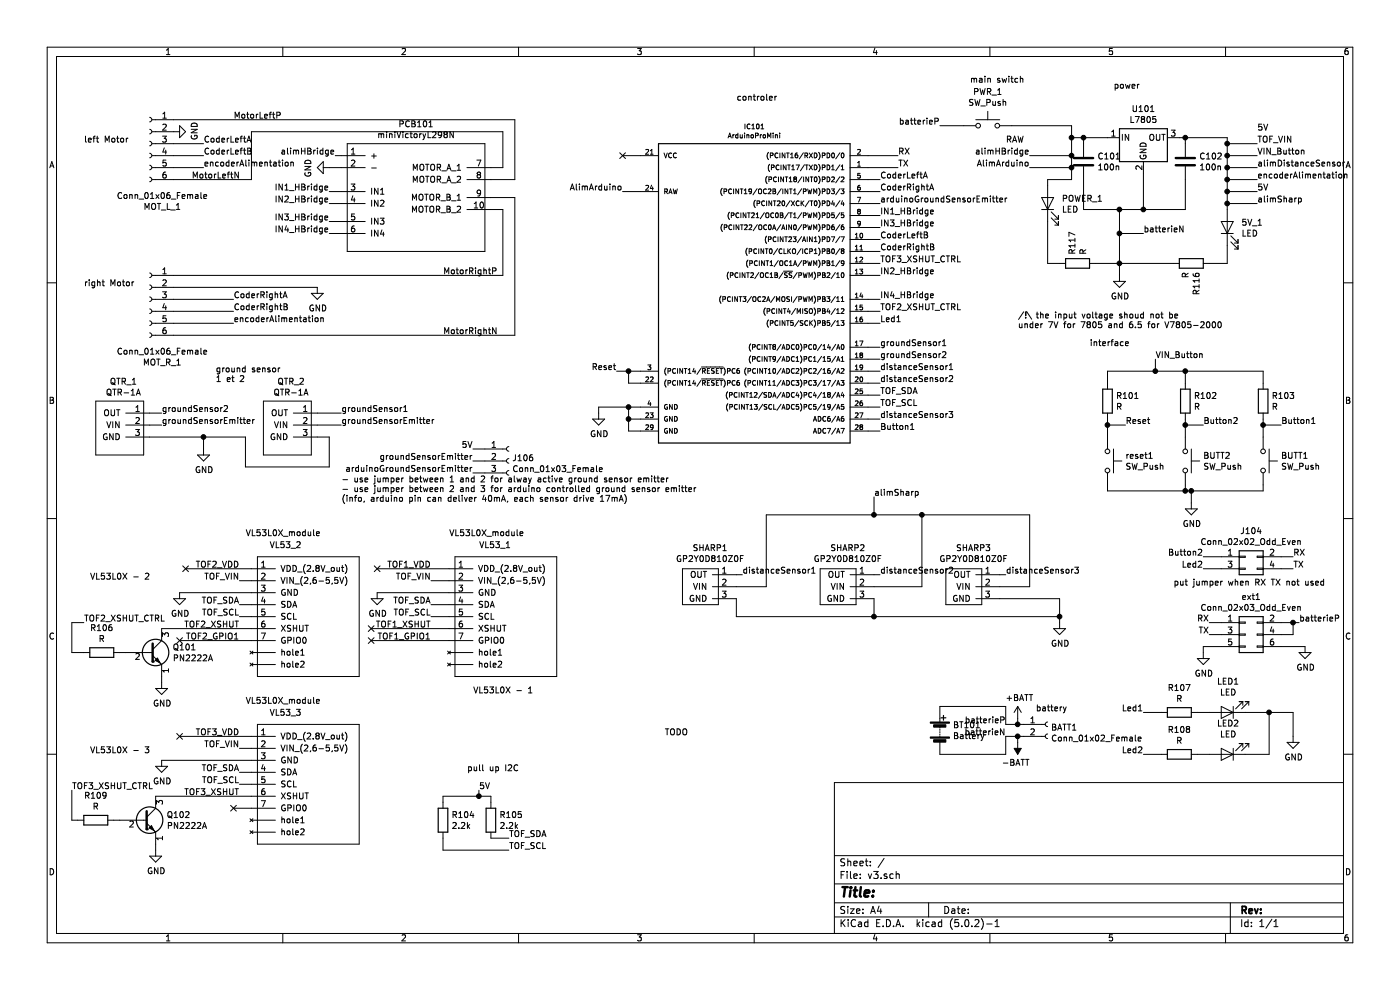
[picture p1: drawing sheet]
EESchema Schematic File Version 4
LIBS:v2-cache
EELAYER 26 0
EELAYER END
$Descr A4 11693 8268
encoding utf-8
Sheet 1 1
Title ""
Date ""
Rev ""
Comp ""
Comment1 ""
Comment2 ""
Comment3 ""
Comment4 ""
$EndDescr
Text Notes 700  1200 0    50   ~ 0
left Motor
Text Notes 700  2400 0    50   ~ 0
right Motor
$Comp
L Connector:Conn_01x06_Female MOT_L_1
U 1 1
P 1250 1200
F 0 "MOT_L_1" H 1144 675 50  0000 C CNN
F 1 "Conn_01x06_Female" H 1144 766 50  0000 C CNN
F 2 "Connectors_Molex:Molex_KK-6410-06_06x2.54mm_Straight" H 1250 1200 50  0001 C CNN
F 3 "~" H 1250 1200 50  0001 C CNN
	1    1250 1200
	-1   0    0    -1  
$EndComp
$Comp
L Connector:Conn_01x06_Female MOT_R_1
U 1 1
P 1250 2500
F 0 "MOT_R_1" H 1144 1975 50  0000 C CNN
F 1 "Conn_01x06_Female" H 1144 2066 50  0000 C CNN
F 2 "Connectors_Molex:Molex_KK-6410-06_06x2.54mm_Straight" H 1250 2500 50  0001 C CNN
F 3 "~" H 1250 2500 50  0001 C CNN
	1    1250 2500
	-1   0    0    -1  
$EndComp
Text Notes 9300 750  0    50   ~ 0
power
Text Notes 6150 850  0    50   ~ 0
controler
Text Notes 3950 5800 0    50   ~ 0
VL53L0X - 1\n
Text Notes 1800 3200 0    50   ~ 0
ground sensor\n1 et 2
Text Label 2850 3450 0    50   ~ 0
groundSensor1
Text Label 1350 3450 0    50   ~ 0
groundSensor2
Text Label 2850 3550 0    50   ~ 0
groundSensorEmitter
Text Label 1950 1000 0    50   ~ 0
MotorLeftP
Text Label 1600 1500 0    50   ~ 0
MotorLeftN
Text Label 3700 2300 0    50   ~ 0
MotorRightP
Text Label 3700 2800 0    50   ~ 0
MotorRightN
Text Label 1950 2700 0    50   ~ 0
encoderAlimentation
Text Label 1700 1400 0    50   ~ 0
encoderAlimentation
Text Label 1700 1200 0    50   ~ 0
CoderLeftA
Text Label 1700 1300 0    50   ~ 0
CoderLeftB
Text Label 1950 2500 0    50   ~ 0
CoderRightA
Text Label 1950 2600 0    50   ~ 0
CoderRightB
Text Label 2000 5350 2    50   ~ 0
TOF2_GPIO1
Text Label 2000 5250 2    50   ~ 0
TOF2_XSHUT
Text Label 2000 5150 2    50   ~ 0
TOF_SCL
Text Label 2000 5050 2    50   ~ 0
TOF_SDA
Text Label 2000 4850 2    50   ~ 0
TOF_VIN
Text Label 2000 4750 2    50   ~ 0
TOF2_VDD
Text Notes 750  4850 0    50   ~ 0
VL53L0X - 2\n
Text Label 3600 5350 2    50   ~ 0
TOF1_GPIO1
Text Label 3600 5250 2    50   ~ 0
TOF1_XSHUT
Text Label 3600 5150 2    50   ~ 0
TOF_SCL
Text Label 3600 5050 2    50   ~ 0
TOF_SDA
Text Label 3600 4850 2    50   ~ 0
TOF_VIN
Text Label 3600 4750 2    50   ~ 0
TOF1_VDD
Text Notes 9100 2900 0    50   ~ 0
interface
Text Label 9550 5950 2    50   ~ 0
Led1
Text Label 9550 6300 2    50   ~ 0
Led2
Text Label 10700 3550 0    50   ~ 0
Button1
Text Label 10050 3550 0    50   ~ 0
Button2
Text Label 9400 3550 0    50   ~ 0
Reset
Text Label 7850 1050 2    50   ~ 0
batterieP
Text Label 9550 1950 0    50   ~ 0
batterieN
$Comp
L arduinoProMini:ArduinoProMini IC101
U 1 1
P 6250 2400
F 0 "IC101" H 6300 3744 40  0000 C CNN
F 1 "ArduinoProMini" H 6300 3668 40  0000 C CNN
F 2 "lib:pro_mini" H 6250 2400 30  0001 C CIN
F 3 "" H 6250 2400 60  0000 C CNN
	1    6250 2400
	1    0    0    -1  
$EndComp
$Comp
L miniVictoryL298N:miniVictoryL298N PCB101
U 1 1
P 3350 1100
F 0 "PCB101" H 3475 1165 50  0000 C CNN
F 1 "miniVictoryL298N" H 3475 1074 50  0000 C CNN
F 2 "mini victory l298n - H bridge driver:miniVictoryL298N" H 3350 1100 50  0001 C CNN
F 3 "" H 3350 1100 50  0001 C CNN
	1    3350 1100
	1    0    0    -1  
$EndComp
Wire Wire Line
	4300 1000 4300 1500
Wire Wire Line
	4300 1500 4100 1500
Wire Wire Line
	1450 1000 4300 1000
Wire Wire Line
	4200 1100 4200 1400
Wire Wire Line
	4200 1400 4100 1400
Wire Wire Line
	4200 2300 4200 1750
Wire Wire Line
	4200 1750 4100 1750
Wire Wire Line
	1450 2300 4200 2300
Wire Wire Line
	4100 1650 4300 1650
Wire Wire Line
	1450 2600 1950 2600
Wire Wire Line
	1450 2700 1950 2700
$Comp
L power:GND #PWR0102
U 1 1
P 1450 1100
F 0 "#PWR0102" H 1450 850 50  0001 C CNN
F 1 "GND" H 1455 927 50  0000 C CNN
F 2 "" H 1450 1100 50  0001 C CNN
F 3 "" H 1450 1100 50  0001 C CNN
	1    1450 1100
	0    -1   -1   0   
$EndComp
$Comp
L power:GND #PWR0104
U 1 1
P 2650 2400
F 0 "#PWR0104" H 2650 2150 50  0001 C CNN
F 1 "GND" H 2655 2227 50  0000 C CNN
F 2 "" H 2650 2400 50  0001 C CNN
F 3 "" H 2650 2400 50  0001 C CNN
	1    2650 2400
	1    0    0    -1  
$EndComp
$Comp
L power:GND #PWR0101
U 1 1
P 2750 1400
F 0 "#PWR0101" H 2750 1150 50  0001 C CNN
F 1 "GND" H 2755 1227 50  0000 C CNN
F 2 "" H 2750 1400 50  0001 C CNN
F 3 "" H 2750 1400 50  0001 C CNN
	1    2750 1400
	0    1    1    0   
$EndComp
Wire Wire Line
	1450 1200 1700 1200
Wire Wire Line
	1700 1300 1450 1300
Wire Wire Line
	1450 1400 1700 1400
Wire Wire Line
	1950 2500 1450 2500
Text Label 7350 1500 0    50   ~ 0
CoderLeftA
Text Label 7350 2000 0    50   ~ 0
CoderLeftB
Text Label 7350 1600 0    50   ~ 0
CoderRightA
Text Label 7350 2100 0    50   ~ 0
CoderRightB
Text Label 2750 1600 2    50   ~ 0
IN1_HBridge
Text Label 2750 1700 2    50   ~ 0
IN2_HBridge
Text Label 2750 1850 2    50   ~ 0
IN3_HBridge
Text Label 2750 1950 2    50   ~ 0
IN4_HBridge
Wire Wire Line
	2750 1600 2850 1600
Wire Wire Line
	2750 1700 2850 1700
Wire Wire Line
	2750 1850 2850 1850
Wire Wire Line
	2750 1950 2850 1950
Text Label 7350 1800 0    50   ~ 0
IN1_HBridge
Text Label 7350 2300 0    50   ~ 0
IN2_HBridge
Text Label 7350 1900 0    50   ~ 0
IN3_HBridge
Text Label 7350 2500 0    50   ~ 0
IN4_HBridge
Text Label 10500 1500 0    50   ~ 0
encoderAlimentation
Text Label 2800 1300 2    50   ~ 0
alimHBridge
Wire Wire Line
	2800 1300 2850 1300
Text Label 8600 1300 2    50   ~ 0
alimHBridge
$Comp
L QTR-1A:QTR-1A QTR_2
U 1 1
P 2400 3350
F 0 "QTR_2" H 2431 3515 50  0000 C CNN
F 1 "QTR-1A" H 2431 3424 50  0000 C CNN
F 2 "Pin_Headers:Pin_Header_Angled_1x03_Pitch2.54mm" H 2400 3350 50  0001 C CNN
F 3 "" H 2400 3350 50  0001 C CNN
	1    2400 3350
	1    0    0    -1  
$EndComp
$Comp
L QTR-1A:QTR-1A QTR_1
U 1 1
P 1000 3350
F 0 "QTR_1" H 1031 3515 50  0000 C CNN
F 1 "QTR-1A" H 1031 3424 50  0000 C CNN
F 2 "Pin_Headers:Pin_Header_Angled_1x03_Pitch2.54mm" H 1000 3350 50  0001 C CNN
F 3 "" H 1000 3350 50  0001 C CNN
	1    1000 3350
	1    0    0    -1  
$EndComp
Text Label 1350 3550 0    50   ~ 0
groundSensorEmitter
Text Label 7350 3000 0    50   ~ 0
groundSensor2
Text Label 7350 2900 0    50   ~ 0
groundSensor1
Text Label 7350 1700 0    50   ~ 0
arduinoGroundSensorEmitter
Wire Wire Line
	1250 3450 1350 3450
Wire Wire Line
	1250 3550 1350 3550
Wire Wire Line
	2650 3450 2850 3450
Wire Wire Line
	2650 3550 2850 3550
Wire Wire Line
	1250 3650 1700 3650
Wire Wire Line
	2050 3650 2050 3900
Wire Wire Line
	2050 3900 2750 3900
Wire Wire Line
	2750 3900 2750 3650
Wire Wire Line
	2750 3650 2650 3650
$Comp
L power:GND #PWR0106
U 1 1
P 1700 3750
F 0 "#PWR0106" H 1700 3500 50  0001 C CNN
F 1 "GND" H 1705 3577 50  0000 C CNN
F 2 "" H 1700 3750 50  0001 C CNN
F 3 "" H 1700 3750 50  0001 C CNN
	1    1700 3750
	1    0    0    -1  
$EndComp
Wire Wire Line
	1700 3650 1700 3750
Connection ~ 1700 3650
Wire Wire Line
	1700 3650 2050 3650
$Comp
L VL53L0X:VL53L0X_module VL53_2
U 1 1
P 2250 4650
F 0 "VL53_2" H 2250 4750 50  0000 L CNN
F 1 "VL53L0X_module" H 2050 4850 50  0000 L CNN
F 2 "Pin_Headers:Pin_Header_Straight_1x07_Pitch2.54mm" H 2250 4650 50  0001 C CNN
F 3 "" H 2250 4650 50  0001 C CNN
	1    2250 4650
	1    0    0    -1  
$EndComp
$Comp
L VL53L0X:VL53L0X_module VL53_1
U 1 1
P 3900 4650
F 0 "VL53_1" H 4000 4750 50  0000 L CNN
F 1 "VL53L0X_module" H 3750 4850 50  0000 L CNN
F 2 "Pin_Headers:Pin_Header_Straight_1x07_Pitch2.54mm" H 3900 4650 50  0001 C CNN
F 3 "" H 3900 4650 50  0001 C CNN
	1    3900 4650
	1    0    0    -1  
$EndComp
Wire Wire Line
	3600 4850 3750 4850
Text Label 10500 1200 0    50   ~ 0
TOF_VIN
Text Label 7350 3300 0    50   ~ 0
TOF_SDA
Text Label 7350 3400 0    50   ~ 0
TOF_SCL
Wire Wire Line
	3600 5050 3750 5050
Wire Wire Line
	3600 5150 3750 5150
$Comp
L power:GND #PWR0107
U 1 1
P 3150 4950
F 0 "#PWR0107" H 3150 4700 50  0001 C CNN
F 1 "GND" H 3155 4777 50  0000 C CNN
F 2 "" H 3150 4950 50  0001 C CNN
F 3 "" H 3150 4950 50  0001 C CNN
	1    3150 4950
	1    0    0    -1  
$EndComp
Wire Wire Line
	3150 4950 3750 4950
NoConn ~ 3100 5350
Wire Wire Line
	3100 5350 3750 5350
NoConn ~ 3150 4750
Wire Wire Line
	3150 4750 3750 4750
NoConn ~ 1550 4750
Wire Wire Line
	1550 4750 2100 4750
$Comp
L power:GND #PWR0108
U 1 1
P 1500 4950
F 0 "#PWR0108" H 1500 4700 50  0001 C CNN
F 1 "GND" H 1505 4777 50  0000 C CNN
F 2 "" H 1500 4950 50  0001 C CNN
F 3 "" H 1500 4950 50  0001 C CNN
	1    1500 4950
	1    0    0    -1  
$EndComp
Wire Wire Line
	2000 4850 2100 4850
Wire Wire Line
	2000 5050 2100 5050
Wire Wire Line
	2100 4950 1500 4950
Wire Wire Line
	2000 5150 2100 5150
NoConn ~ 1500 5350
Wire Wire Line
	1500 5350 2100 5350
Text Notes 5550 6150 0    50   ~ 0
TODO\n
$Comp
L Switch:SW_Push BUTT2
U 1 1
P 9900 3850
F 0 "BUTT2" V 9854 3998 50  0000 L CNN
F 1 "SW_Push" V 9945 3998 50  0000 L CNN
F 2 "Buttons_Switches_THT:SW_PUSH_6mm_h4.3mm" H 9900 4050 50  0001 C CNN
F 3 "" H 9900 4050 50  0001 C CNN
	1    9900 3850
	0    1    1    0   
$EndComp
$Comp
L Switch:SW_Push BUTT1
U 1 1
P 10550 3850
F 0 "BUTT1" V 10504 3998 50  0000 L CNN
F 1 "SW_Push" V 10595 3998 50  0000 L CNN
F 2 "Buttons_Switches_THT:SW_PUSH_6mm_h4.3mm" H 10550 4050 50  0001 C CNN
F 3 "" H 10550 4050 50  0001 C CNN
	1    10550 3850
	0    1    1    0   
$EndComp
$Comp
L Switch:SW_Push reset1
U 1 1
P 9250 3850
F 0 "reset1" V 9204 3998 50  0000 L CNN
F 1 "SW_Push" V 9295 3998 50  0000 L CNN
F 2 "Buttons_Switches_THT:SW_PUSH_6mm_h4.3mm" H 9250 4050 50  0001 C CNN
F 3 "" H 9250 4050 50  0001 C CNN
	1    9250 3850
	0    1    1    0   
$EndComp
$Comp
L Device:R R103
U 1 1
P 10550 3350
F 0 "R103" H 10620 3396 50  0000 L CNN
F 1 "R" H 10620 3305 50  0000 L CNN
F 2 "Resistors_THT:R_Axial_DIN0207_L6.3mm_D2.5mm_P10.16mm_Horizontal" V 10480 3350 50  0001 C CNN
F 3 "~" H 10550 3350 50  0001 C CNN
	1    10550 3350
	1    0    0    -1  
$EndComp
$Comp
L Device:R R102
U 1 1
P 9900 3350
F 0 "R102" H 9970 3396 50  0000 L CNN
F 1 "R" H 9970 3305 50  0000 L CNN
F 2 "Resistors_THT:R_Axial_DIN0207_L6.3mm_D2.5mm_P10.16mm_Horizontal" V 9830 3350 50  0001 C CNN
F 3 "~" H 9900 3350 50  0001 C CNN
	1    9900 3350
	1    0    0    -1  
$EndComp
$Comp
L Device:R R101
U 1 1
P 9250 3350
F 0 "R101" H 9320 3396 50  0000 L CNN
F 1 "R" H 9320 3305 50  0000 L CNN
F 2 "Resistors_THT:R_Axial_DIN0207_L6.3mm_D2.5mm_P10.16mm_Horizontal" V 9180 3350 50  0001 C CNN
F 3 "~" H 9250 3350 50  0001 C CNN
	1    9250 3350
	1    0    0    -1  
$EndComp
Text Label 9650 3000 0    50   ~ 0
VIN_Button
Text Label 10500 1300 0    50   ~ 0
VIN_Button
Wire Wire Line
	9650 3000 9650 3100
Wire Wire Line
	9650 3100 9250 3100
Wire Wire Line
	9250 3100 9250 3200
Wire Wire Line
	9650 3100 9900 3100
Wire Wire Line
	9900 3100 9900 3200
Connection ~ 9650 3100
Wire Wire Line
	9900 3100 10550 3100
Wire Wire Line
	10550 3100 10550 3200
Connection ~ 9900 3100
Wire Wire Line
	9250 3500 9250 3550
Wire Wire Line
	9250 3550 9400 3550
Wire Wire Line
	9900 3500 9900 3550
Wire Wire Line
	9900 3550 10050 3550
Wire Wire Line
	10550 3500 10550 3550
Wire Wire Line
	10550 3550 10700 3550
Wire Wire Line
	10550 3550 10550 3650
Connection ~ 10550 3550
Wire Wire Line
	9900 3550 9900 3650
Connection ~ 9900 3550
Wire Wire Line
	9250 3550 9250 3650
Connection ~ 9250 3550
$Comp
L power:GND #PWR0109
U 1 1
P 9950 4200
F 0 "#PWR0109" H 9950 3950 50  0001 C CNN
F 1 "GND" H 9955 4027 50  0000 C CNN
F 2 "" H 9950 4200 50  0001 C CNN
F 3 "" H 9950 4200 50  0001 C CNN
	1    9950 4200
	1    0    0    -1  
$EndComp
Wire Wire Line
	9950 4200 9950 4100
Wire Wire Line
	9950 4100 9900 4100
Wire Wire Line
	9900 4100 9900 4050
Wire Wire Line
	9900 4100 9250 4100
Wire Wire Line
	9250 4100 9250 4050
Connection ~ 9900 4100
Wire Wire Line
	9950 4100 10550 4100
Wire Wire Line
	10550 4100 10550 4050
Connection ~ 9950 4100
Text Label 5150 3100 2    50   ~ 0
Reset
Wire Wire Line
	5150 3100 5250 3100
Wire Wire Line
	5250 3100 5250 3200
Wire Wire Line
	5250 3200 5350 3200
Connection ~ 5250 3100
Wire Wire Line
	5250 3100 5350 3100
Text Label 10050 4650 2    50   ~ 0
Button2
Text Label 7350 3600 0    50   ~ 0
Button1
Text Label 7350 2700 0    50   ~ 0
Led1
Text Label 10050 4750 2    50   ~ 0
Led2
$Comp
L Device:R R107
U 1 1
P 9850 5950
F 0 "R107" V 9643 5950 50  0000 C CNN
F 1 "R" V 9734 5950 50  0000 C CNN
F 2 "Resistors_THT:R_Axial_DIN0207_L6.3mm_D2.5mm_P10.16mm_Horizontal" V 9780 5950 50  0001 C CNN
F 3 "~" H 9850 5950 50  0001 C CNN
	1    9850 5950
	0    1    1    0   
$EndComp
$Comp
L Device:R R108
U 1 1
P 9850 6300
F 0 "R108" V 9643 6300 50  0000 C CNN
F 1 "R" V 9734 6300 50  0000 C CNN
F 2 "Resistors_THT:R_Axial_DIN0207_L6.3mm_D2.5mm_P10.16mm_Horizontal" V 9780 6300 50  0001 C CNN
F 3 "~" H 9850 6300 50  0001 C CNN
	1    9850 6300
	0    1    1    0   
$EndComp
$Comp
L Device:LED LED1
U 1 1
P 10250 5950
F 0 "LED1" H 10242 5695 50  0000 C CNN
F 1 "LED" H 10242 5786 50  0000 C CNN
F 2 "LEDs:LED_D5.0mm" H 10250 5950 50  0001 C CNN
F 3 "~" H 10250 5950 50  0001 C CNN
	1    10250 5950
	-1   0    0    1   
$EndComp
$Comp
L Device:LED LED2
U 1 1
P 10250 6300
F 0 "LED2" H 10242 6045 50  0000 C CNN
F 1 "LED" H 10242 6136 50  0000 C CNN
F 2 "LEDs:LED_D5.0mm" H 10250 6300 50  0001 C CNN
F 3 "~" H 10250 6300 50  0001 C CNN
	1    10250 6300
	-1   0    0    1   
$EndComp
$Comp
L power:GND #PWR0111
U 1 1
P 10800 6150
F 0 "#PWR0111" H 10800 5900 50  0001 C CNN
F 1 "GND" H 10805 5977 50  0000 C CNN
F 2 "" H 10800 6150 50  0001 C CNN
F 3 "" H 10800 6150 50  0001 C CNN
	1    10800 6150
	1    0    0    -1  
$EndComp
Wire Wire Line
	10800 6150 10800 5950
Wire Wire Line
	10800 5950 10600 5950
Wire Wire Line
	10400 6300 10600 6300
Wire Wire Line
	10600 6300 10600 5950
Connection ~ 10600 5950
Wire Wire Line
	10600 5950 10400 5950
Wire Wire Line
	10100 6300 10000 6300
Wire Wire Line
	10000 5950 10100 5950
Wire Wire Line
	9700 5950 9550 5950
Wire Wire Line
	9700 6300 9550 6300
$Comp
L Connector_Generic:Conn_02x03_Odd_Even ext1
U 1 1
P 10400 5300
F 0 "ext1" H 10450 5617 50  0000 C CNN
F 1 "Conn_02x03_Odd_Even" H 10450 5526 50  0000 C CNN
F 2 "Pin_Headers:Pin_Header_Straight_2x03_Pitch2.54mm" H 10400 5300 50  0001 C CNN
F 3 "~" H 10400 5300 50  0001 C CNN
	1    10400 5300
	1    0    0    -1  
$EndComp
$Comp
L power:GND #PWR0113
U 1 1
P 10050 5450
F 0 "#PWR0113" H 10050 5200 50  0001 C CNN
F 1 "GND" H 10055 5277 50  0000 C CNN
F 2 "" H 10050 5450 50  0001 C CNN
F 3 "" H 10050 5450 50  0001 C CNN
	1    10050 5450
	1    0    0    -1  
$EndComp
Text Label 7350 3500 0    50   ~ 0
distanceSensor3
Text Label 7350 3200 0    50   ~ 0
distanceSensor2
Text Label 7350 3100 0    50   ~ 0
distanceSensor1
Text Label 10500 1400 0    50   ~ 0
alimDistanceSensor
Text Label 5200 1600 2    50   ~ 0
AlimArduino
Text Label 8600 1400 2    50   ~ 0
AlimArduino
$Comp
L power:GND #PWR0105
U 1 1
P 5000 3450
F 0 "#PWR0105" H 5000 3200 50  0001 C CNN
F 1 "GND" H 5005 3277 50  0000 C CNN
F 2 "" H 5000 3450 50  0001 C CNN
F 3 "" H 5000 3450 50  0001 C CNN
	1    5000 3450
	1    0    0    -1  
$EndComp
Wire Wire Line
	5000 3450 5000 3400
Wire Wire Line
	5000 3400 5250 3400
Wire Wire Line
	5250 3400 5250 3500
Wire Wire Line
	5250 3500 5350 3500
Connection ~ 5250 3400
Wire Wire Line
	5250 3400 5350 3400
Wire Wire Line
	5250 3500 5250 3600
Wire Wire Line
	5250 3600 5350 3600
Connection ~ 5250 3500
Wire Wire Line
	7250 3600 7350 3600
Wire Wire Line
	7250 3500 7350 3500
Wire Wire Line
	7250 3400 7350 3400
Wire Wire Line
	7250 3300 7350 3300
Wire Wire Line
	7250 3200 7350 3200
Wire Wire Line
	7250 3100 7350 3100
Wire Wire Line
	7250 3000 7350 3000
Wire Wire Line
	7250 2900 7350 2900
Wire Wire Line
	7250 2700 7350 2700
Wire Wire Line
	7250 2500 7350 2500
Wire Wire Line
	7250 2300 7350 2300
Wire Wire Line
	7250 2200 7350 2200
Wire Wire Line
	7250 2100 7350 2100
Wire Wire Line
	7250 2000 7350 2000
Wire Wire Line
	7250 1900 7350 1900
Wire Wire Line
	7250 1800 7350 1800
Wire Wire Line
	7250 1700 7350 1700
Wire Wire Line
	7250 1600 7350 1600
Wire Wire Line
	7250 1500 7350 1500
Text Label 7500 1300 0    50   ~ 0
RX
Text Label 7500 1400 0    50   ~ 0
TX
Wire Wire Line
	7500 1400 7250 1400
Wire Wire Line
	7250 1300 7500 1300
Text Label 700  5200 0    50   ~ 0
TOF2_XSHUT_CTRL
Wire Wire Line
	1350 5250 2100 5250
Text Label 7350 2600 0    50   ~ 0
TOF2_XSHUT_CTRL
Wire Wire Line
	7350 2600 7250 2600
Text Notes 10500 1100 0    50   ~ 0
5V
$Comp
L Connector:Conn_01x02_Female BATT1
U 1 1
P 8750 6050
F 0 "BATT1" H 8777 6026 50  0000 L CNN
F 1 "Conn_01x02_Female" H 8777 5935 50  0000 L CNN
F 2 "Connectors_Molex:Molex_KK-6410-02_02x2.54mm_Straight" H 8750 6050 50  0001 C CNN
F 3 "~" H 8750 6050 50  0001 C CNN
	1    8750 6050
	1    0    0    -1  
$EndComp
Text Notes 8650 5950 0    50   ~ 0
battery
Text Label 8400 6050 2    50   ~ 0
batterieP
Text Label 8400 6150 2    50   ~ 0
batterieN
Text Notes 8400 1200 0    50   ~ 0
RAW
Wire Wire Line
	5200 1600 5350 1600
NoConn ~ 5200 1300
Wire Wire Line
	5200 1300 5350 1300
$Comp
L Regulator_Linear:L7805 U101
U 1 1
P 9550 1150
F 0 "U101" H 9550 1392 50  0000 C CNN
F 1 "L7805" H 9550 1301 50  0000 C CNN
F 2 "TO_SOT_Packages_THT:TO-220-3_Vertical" H 9575 1000 50  0001 L CIN
F 3 "http://www.st.com/content/ccc/resource/technical/document/datasheet/41/4f/b3/b0/12/d4/47/88/CD00000444.pdf/files/CD00000444.pdf/jcr:content/translations/en.CD00000444.pdf" H 9550 1100 50  0001 C CNN
	1    9550 1150
	1    0    0    -1  
$EndComp
Wire Wire Line
	10250 1150 10250 1200
Wire Wire Line
	10250 1200 10500 1200
Wire Wire Line
	10500 1300 10250 1300
Wire Wire Line
	10250 1300 10250 1200
Connection ~ 10250 1200
Wire Wire Line
	10500 1400 10250 1400
Wire Wire Line
	10250 1400 10250 1300
Connection ~ 10250 1300
Wire Wire Line
	10500 1500 10250 1500
Wire Wire Line
	10250 1500 10250 1400
Connection ~ 10250 1400
$Comp
L power:GND #PWR0103
U 1 1
P 9350 2300
F 0 "#PWR0103" H 9350 2050 50  0001 C CNN
F 1 "GND" H 9355 2127 50  0000 C CNN
F 2 "" H 9350 2300 50  0001 C CNN
F 3 "" H 9350 2300 50  0001 C CNN
	1    9350 2300
	1    0    0    -1  
$EndComp
Wire Wire Line
	8950 1050 8950 1150
Wire Wire Line
	8950 1150 9050 1150
Wire Wire Line
	8950 1150 8950 1300
Wire Wire Line
	8950 1300 8600 1300
Connection ~ 8950 1150
Wire Wire Line
	8950 1300 8950 1400
Wire Wire Line
	8950 1400 8600 1400
Connection ~ 8950 1300
$Comp
L Connector_Generic:Conn_02x02_Odd_Even J104
U 1 1
P 10400 4650
F 0 "J104" H 10450 4867 50  0000 C CNN
F 1 "Conn_02x02_Odd_Even" H 10450 4776 50  0000 C CNN
F 2 "Pin_Headers:Pin_Header_Straight_2x02_Pitch2.54mm" H 10400 4650 50  0001 C CNN
F 3 "~" H 10400 4650 50  0001 C CNN
	1    10400 4650
	1    0    0    -1  
$EndComp
Text Label 10800 4650 0    50   ~ 0
RX
Text Label 10800 4750 0    50   ~ 0
TX
Wire Wire Line
	10800 4750 10700 4750
Wire Wire Line
	10800 4650 10700 4650
Wire Wire Line
	10200 4650 10050 4650
Wire Wire Line
	10050 4750 10200 4750
Wire Wire Line
	10050 5450 10050 5400
Wire Wire Line
	10050 5400 10200 5400
Text Label 10100 5200 2    50   ~ 0
RX
Text Label 10100 5300 2    50   ~ 0
TX
Text Label 10850 5200 0    50   ~ 0
batterieP
$Comp
L power:GND #PWR0112
U 1 1
P 10900 5400
F 0 "#PWR0112" H 10900 5150 50  0001 C CNN
F 1 "GND" H 10905 5227 50  0000 C CNN
F 2 "" H 10900 5400 50  0001 C CNN
F 3 "" H 10900 5400 50  0001 C CNN
	1    10900 5400
	1    0    0    -1  
$EndComp
Wire Wire Line
	10700 5400 10900 5400
Wire Wire Line
	10100 5300 10200 5300
Wire Wire Line
	10100 5200 10200 5200
Wire Wire Line
	10700 5200 10800 5200
NoConn ~ 3100 5250
Wire Wire Line
	3100 5250 3750 5250
Wire Wire Line
	10700 5300 10800 5300
Wire Wire Line
	10800 5300 10800 5200
Connection ~ 10800 5200
Wire Wire Line
	10800 5200 10850 5200
Text Label 4250 7000 0    50   ~ 0
TOF_SDA
Text Label 4250 7100 0    50   ~ 0
TOF_SCL
$Comp
L Device:R R105
U 1 1
P 4100 6850
F 0 "R105" H 4170 6896 50  0000 L CNN
F 1 "2.2k" H 4170 6805 50  0000 L CNN
F 2 "Resistors_THT:R_Axial_DIN0207_L6.3mm_D2.5mm_P10.16mm_Horizontal" V 4030 6850 50  0001 C CNN
F 3 "~" H 4100 6850 50  0001 C CNN
	1    4100 6850
	1    0    0    -1  
$EndComp
$Comp
L Device:R R104
U 1 1
P 3700 6850
F 0 "R104" H 3770 6896 50  0000 L CNN
F 1 "2.2k" H 3770 6805 50  0000 L CNN
F 2 "Resistors_THT:R_Axial_DIN0207_L6.3mm_D2.5mm_P10.16mm_Horizontal" V 3630 6850 50  0001 C CNN
F 3 "~" H 3700 6850 50  0001 C CNN
	1    3700 6850
	1    0    0    -1  
$EndComp
Wire Wire Line
	4100 7000 4250 7000
Text Label 10500 1600 0    50   ~ 0
5V
Wire Wire Line
	10500 1600 10250 1600
Wire Wire Line
	10250 1600 10250 1500
Connection ~ 10250 1500
Text Label 4000 6600 0    50   ~ 0
5V
Wire Wire Line
	4000 6600 4000 6650
Wire Wire Line
	4000 6650 4100 6650
Wire Wire Line
	4100 6650 4100 6700
Connection ~ 4000 6650
Text Notes 3900 6450 0    50   ~ 0
pull up I2C
Wire Wire Line
	3700 6700 3700 6650
Wire Wire Line
	3700 6650 4000 6650
Wire Wire Line
	3700 7000 3700 7100
Wire Wire Line
	3700 7100 4250 7100
$Comp
L Device:C C102
U 1 1
P 9900 1350
F 0 "C102" H 10015 1396 50  0000 L CNN
F 1 "100n" H 10015 1305 50  0000 L CNN
F 2 "Capacitors_THT:CP_Radial_D5.0mm_P2.50mm" H 9938 1200 50  0001 C CNN
F 3 "~" H 9900 1350 50  0001 C CNN
	1    9900 1350
	1    0    0    -1  
$EndComp
$Comp
L Device:C C101
U 1 1
P 9050 1350
F 0 "C101" H 9165 1396 50  0000 L CNN
F 1 "100n" H 9165 1305 50  0000 L CNN
F 2 "Capacitors_THT:CP_Radial_D5.0mm_P2.50mm" H 9088 1200 50  0001 C CNN
F 3 "~" H 9050 1350 50  0001 C CNN
	1    9050 1350
	1    0    0    -1  
$EndComp
Wire Wire Line
	9050 1150 9050 1200
Connection ~ 9050 1150
Wire Wire Line
	9900 1200 9900 1150
Wire Wire Line
	9900 1150 10250 1150
Wire Wire Line
	9050 1150 9250 1150
Wire Wire Line
	9850 1150 9900 1150
Connection ~ 9900 1150
Wire Wire Line
	8400 6050 8500 6050
Wire Wire Line
	8550 6150 8500 6150
$Comp
L Device:LED 5V_1
U 1 1
P 10250 1900
F 0 "5V_1" V 10288 1783 50  0000 R CNN
F 1 "LED" V 10197 1783 50  0000 R CNN
F 2 "LEDs:LED_D5.0mm" H 10250 1900 50  0001 C CNN
F 3 "~" H 10250 1900 50  0001 C CNN
	1    10250 1900
	0    -1   -1   0   
$EndComp
$Comp
L Device:R R116
U 1 1
P 9950 2200
F 0 "R116" H 10020 2246 50  0000 L CNN
F 1 "R" H 10020 2155 50  0000 L CNN
F 2 "Resistors_THT:R_Axial_DIN0207_L6.3mm_D2.5mm_P10.16mm_Horizontal" V 9880 2200 50  0001 C CNN
F 3 "~" H 9950 2200 50  0001 C CNN
	1    9950 2200
	0    1    1    0   
$EndComp
Wire Wire Line
	10250 1600 10250 1700
Connection ~ 10250 1600
Text Notes 8500 2750 0    50   ~ 0
/!\ the input voltage shoud not be \nunder 7V for 7805 and 6.5 for V7805-2000
Text Notes 9800 4900 0    50   ~ 0
put jumper when RX TX not used\n
$Comp
L Connector:Conn_01x03_Female J106
U 1 1
P 4250 3850
F 0 "J106" H 4277 3876 50  0000 L CNN
F 1 "Conn_01x03_Female" H 4277 3785 50  0000 L CNN
F 2 "Pin_Headers:Pin_Header_Straight_1x03_Pitch2.54mm" H 4250 3850 50  0001 C CNN
F 3 "~" H 4250 3850 50  0001 C CNN
	1    4250 3850
	1    0    0    -1  
$EndComp
Text Label 3950 3850 2    50   ~ 0
groundSensorEmitter
Text Label 3950 3750 2    50   ~ 0
5V
Text Label 3950 3950 2    50   ~ 0
arduinoGroundSensorEmitter
Wire Wire Line
	3950 3950 4050 3950
Wire Wire Line
	3950 3850 4050 3850
Wire Wire Line
	3950 3750 4050 3750
Text Notes 2850 4200 0    50   ~ 0
- use jumper between 1 and 2 for alway active ground sensor emitter\n- use jumper between 2 and 3 for arduino controlled ground sensor emitter\n(info, arduino pin can deliver 40mA, each sensor drive 17mA)
Wire Wire Line
	4300 1650 4300 2800
Wire Wire Line
	1450 2400 2650 2400
Wire Wire Line
	1450 2800 4300 2800
Wire Wire Line
	2100 1100 2100 1500
Wire Wire Line
	2100 1100 4200 1100
Wire Wire Line
	2750 1400 2850 1400
Wire Wire Line
	1450 1500 2100 1500
$Comp
L Device:LED POWER_1
U 1 1
P 8750 1700
F 0 "POWER_1" V 8788 1583 50  0000 R CNN
F 1 "LED" V 8697 1583 50  0000 R CNN
F 2 "LEDs:LED_D5.0mm" H 8750 1700 50  0001 C CNN
F 3 "~" H 8750 1700 50  0001 C CNN
	1    8750 1700
	0    -1   -1   0   
$EndComp
$Comp
L Device:R R117
U 1 1
P 9000 2200
F 0 "R117" H 9070 2246 50  0000 L CNN
F 1 "R" H 9070 2155 50  0000 L CNN
F 2 "Resistors_THT:R_Axial_DIN0207_L6.3mm_D2.5mm_P10.16mm_Horizontal" V 8930 2200 50  0001 C CNN
F 3 "~" H 9000 2200 50  0001 C CNN
	1    9000 2200
	0    -1   -1   0   
$EndComp
Wire Wire Line
	8950 1500 8950 1400
Connection ~ 8950 1400
Wire Wire Line
	9050 1500 9050 1750
Wire Wire Line
	9050 1750 9350 1750
Wire Wire Line
	9350 1750 9350 1950
Wire Wire Line
	9550 1450 9550 1750
Wire Wire Line
	9550 1750 9350 1750
Connection ~ 9350 1750
Wire Wire Line
	9900 1500 9900 1750
Wire Wire Line
	9900 1750 9550 1750
Connection ~ 9550 1750
Wire Wire Line
	9550 1950 9350 1950
Connection ~ 9350 1950
Wire Wire Line
	10250 2200 10100 2200
Wire Wire Line
	10250 2050 10250 2200
Wire Wire Line
	9800 2200 9350 2200
Wire Wire Line
	9350 1950 9350 2200
Connection ~ 9350 2200
Wire Wire Line
	9350 2200 9150 2200
Wire Wire Line
	9350 2200 9350 2300
Wire Wire Line
	8850 2200 8750 2200
Wire Wire Line
	8750 2200 8750 1850
Wire Wire Line
	8750 1550 8750 1500
Wire Wire Line
	8750 1500 8950 1500
$Comp
L Switch:SW_Push PWR_1
U 1 1
P 8250 1050
F 0 "PWR_1" H 8250 1335 50  0000 C CNN
F 1 "SW_Push" H 8250 1244 50  0000 C CNN
F 2 "Buttons_Switches_THT:SW_CuK_OS102011MA1QN1_SPDT_Angled" H 8250 1250 50  0001 C CNN
F 3 "" H 8250 1250 50  0001 C CNN
	1    8250 1050
	1    0    0    -1  
$EndComp
Wire Wire Line
	8450 1050 8950 1050
Wire Wire Line
	8050 1050 7850 1050
Text Notes 8100 700  0    50   ~ 0
main switch
$Comp
L power:+BATT #PWR0116
U 1 1
P 8500 6000
F 0 "#PWR0116" H 8500 5850 50  0001 C CNN
F 1 "+BATT" H 8515 6173 50  0000 C CNN
F 2 "" H 8500 6000 50  0001 C CNN
F 3 "" H 8500 6000 50  0001 C CNN
	1    8500 6000
	1    0    0    -1  
$EndComp
Wire Wire Line
	8500 6000 8500 6050
Connection ~ 8500 6050
Wire Wire Line
	8500 6050 8550 6050
$Comp
L power:-BATT #PWR0117
U 1 1
P 8500 6200
F 0 "#PWR0117" H 8500 6050 50  0001 C CNN
F 1 "-BATT" H 8515 6373 50  0000 C CNN
F 2 "" H 8500 6200 50  0001 C CNN
F 3 "" H 8500 6200 50  0001 C CNN
	1    8500 6200
	-1   0    0    1   
$EndComp
Wire Wire Line
	8500 6200 8500 6150
Connection ~ 8500 6150
Wire Wire Line
	8500 6150 8400 6150
$Comp
L Device:Battery BT101
U 1 1
P 7850 6100
F 0 "BT101" H 7958 6146 50  0000 L CNN
F 1 "Battery" H 7958 6055 50  0000 L CNN
F 2 "" V 7850 6160 50  0001 C CNN
F 3 "~" V 7850 6160 50  0001 C CNN
	1    7850 6100
	1    0    0    -1  
$EndComp
Wire Wire Line
	7850 5900 8400 5900
Wire Wire Line
	8400 5900 8400 6050
Wire Wire Line
	8400 6150 8400 6300
Wire Wire Line
	8400 6300 7850 6300
$Comp
L GP2Y0D810Z0F:GP2Y0D810Z0F SHARP1
U 1 1
P 5950 4750
F 0 "SHARP1" H 5931 4925 50  0000 C CNN
F 1 "GP2Y0D810Z0F" H 5931 4834 50  0000 C CNN
F 2 "Pin_Headers:Pin_Header_Straight_1x03_Pitch2.54mm" H 5950 4750 50  0001 C CNN
F 3 "" H 5950 4750 50  0001 C CNN
	1    5950 4750
	1    0    0    -1  
$EndComp
$Comp
L GP2Y0D810Z0F:GP2Y0D810Z0F SHARP2
U 1 1
P 7100 4750
F 0 "SHARP2" H 7081 4925 50  0000 C CNN
F 1 "GP2Y0D810Z0F" H 7081 4834 50  0000 C CNN
F 2 "Pin_Headers:Pin_Header_Straight_1x03_Pitch2.54mm" H 7100 4750 50  0001 C CNN
F 3 "" H 7100 4750 50  0001 C CNN
	1    7100 4750
	1    0    0    -1  
$EndComp
$Comp
L GP2Y0D810Z0F:GP2Y0D810Z0F SHARP3
U 1 1
P 8150 4750
F 0 "SHARP3" H 8131 4925 50  0000 C CNN
F 1 "GP2Y0D810Z0F" H 8131 4834 50  0000 C CNN
F 2 "Pin_Headers:Pin_Header_Straight_1x03_Pitch2.54mm" H 8150 4750 50  0001 C CNN
F 3 "" H 8150 4750 50  0001 C CNN
	1    8150 4750
	1    0    0    -1  
$EndComp
$Comp
L power:GND #PWR0110
U 1 1
P 8850 5200
F 0 "#PWR0110" H 8850 4950 50  0001 C CNN
F 1 "GND" H 8855 5027 50  0000 C CNN
F 2 "" H 8850 5200 50  0001 C CNN
F 3 "" H 8850 5200 50  0001 C CNN
	1    8850 5200
	1    0    0    -1  
$EndComp
Wire Wire Line
	8850 5200 8850 5150
Wire Wire Line
	8850 5000 8350 5000
Wire Wire Line
	7300 5000 7300 5150
Wire Wire Line
	7300 5150 8850 5150
Connection ~ 8850 5150
Wire Wire Line
	8850 5150 8850 5000
Wire Wire Line
	6150 5000 6150 5150
Wire Wire Line
	6150 5150 7300 5150
Connection ~ 7300 5150
Text Label 10500 1700 0    50   ~ 0
alimSharp
Wire Wire Line
	10500 1700 10250 1700
Connection ~ 10250 1700
Wire Wire Line
	10250 1700 10250 1750
Text Label 7300 4150 0    50   ~ 0
alimSharp
Wire Wire Line
	7300 4150 7300 4300
Wire Wire Line
	7300 4300 6400 4300
Wire Wire Line
	6400 4300 6400 4900
Wire Wire Line
	6400 4900 6150 4900
Wire Wire Line
	7300 4300 7700 4300
Wire Wire Line
	8600 4300 8600 4900
Wire Wire Line
	8600 4900 8350 4900
Connection ~ 7300 4300
Wire Wire Line
	7300 4900 7700 4900
Wire Wire Line
	7700 4900 7700 4300
Connection ~ 7700 4300
Wire Wire Line
	7700 4300 8600 4300
Text Label 6200 4800 0    50   ~ 0
distanceSensor1
Text Label 7350 4800 0    50   ~ 0
distanceSensor2
Text Label 8400 4800 0    50   ~ 0
distanceSensor3
Wire Wire Line
	6150 4800 6200 4800
Wire Wire Line
	7300 4800 7350 4800
Wire Wire Line
	8350 4800 8400 4800
$Comp
L VL53L0X:VL53L0X_module VL53_3
U 1 1
P 2250 6050
F 0 "VL53_3" H 2250 6150 50  0000 L CNN
F 1 "VL53L0X_module" H 2050 6250 50  0000 L CNN
F 2 "Pin_Headers:Pin_Header_Straight_1x07_Pitch2.54mm" H 2250 6050 50  0001 C CNN
F 3 "" H 2250 6050 50  0001 C CNN
	1    2250 6050
	1    0    0    -1  
$EndComp
$Comp
L Transistor_BJT:PN2222A Q102
U 1 1
P 1200 6850
F 0 "Q102" H 1391 6896 50  0000 L CNN
F 1 "PN2222A" H 1391 6805 50  0000 L CNN
F 2 "TO_SOT_Packages_THT:TO-92_Inline_Wide" H 1400 6775 50  0001 L CIN
F 3 "http://www.fairchildsemi.com/ds/PN/PN2222A.pdf" H 1200 6850 50  0001 L CNN
	1    1200 6850
	1    0    0    -1  
$EndComp
$Comp
L Transistor_BJT:PN2222A Q101
U 1 1
P 1250 5450
F 0 "Q101" H 1441 5496 50  0000 L CNN
F 1 "PN2222A" H 1441 5405 50  0000 L CNN
F 2 "TO_SOT_Packages_THT:TO-92_Inline_Wide" H 1450 5375 50  0001 L CIN
F 3 "http://www.fairchildsemi.com/ds/PN/PN2222A.pdf" H 1250 5450 50  0001 L CNN
	1    1250 5450
	1    0    0    -1  
$EndComp
Text Label 2000 6150 2    50   ~ 0
TOF3_VDD
Text Label 2000 6250 2    50   ~ 0
TOF_VIN
Text Label 2000 6450 2    50   ~ 0
TOF_SDA
Text Label 2000 6550 2    50   ~ 0
TOF_SCL
Text Label 2000 6650 2    50   ~ 0
TOF3_XSHUT
Wire Wire Line
	1300 6650 2100 6650
Wire Wire Line
	2100 6550 2000 6550
Wire Wire Line
	2100 6450 2000 6450
$Comp
L power:GND #PWR0115
U 1 1
P 1350 6350
F 0 "#PWR0115" H 1350 6100 50  0001 C CNN
F 1 "GND" H 1355 6177 50  0000 C CNN
F 2 "" H 1350 6350 50  0001 C CNN
F 3 "" H 1350 6350 50  0001 C CNN
	1    1350 6350
	1    0    0    -1  
$EndComp
Wire Wire Line
	1350 6350 2100 6350
Wire Wire Line
	2100 6250 2000 6250
NoConn ~ 1500 6150
Wire Wire Line
	1500 6150 2100 6150
$Comp
L power:GND #PWR0118
U 1 1
P 1300 7100
F 0 "#PWR0118" H 1300 6850 50  0001 C CNN
F 1 "GND" H 1305 6927 50  0000 C CNN
F 2 "" H 1300 7100 50  0001 C CNN
F 3 "" H 1300 7100 50  0001 C CNN
	1    1300 7100
	1    0    0    -1  
$EndComp
$Comp
L power:GND #PWR0114
U 1 1
P 1350 5700
F 0 "#PWR0114" H 1350 5450 50  0001 C CNN
F 1 "GND" H 1355 5527 50  0000 C CNN
F 2 "" H 1350 5700 50  0001 C CNN
F 3 "" H 1350 5700 50  0001 C CNN
	1    1350 5700
	1    0    0    -1  
$EndComp
Text Label 600  6600 0    50   ~ 0
TOF3_XSHUT_CTRL
Text Label 7350 2200 0    50   ~ 0
TOF3_XSHUT_CTRL
$Comp
L Device:R R109
U 1 1
P 800 6850
F 0 "R109" V 593 6850 50  0000 C CNN
F 1 "R" V 684 6850 50  0000 C CNN
F 2 "Resistors_THT:R_Axial_DIN0207_L6.3mm_D2.5mm_P10.16mm_Horizontal" V 730 6850 50  0001 C CNN
F 3 "~" H 800 6850 50  0001 C CNN
	1    800  6850
	0    1    1    0   
$EndComp
$Comp
L Device:R R106
U 1 1
P 850 5450
F 0 "R106" V 643 5450 50  0000 C CNN
F 1 "R" V 734 5450 50  0000 C CNN
F 2 "Resistors_THT:R_Axial_DIN0207_L6.3mm_D2.5mm_P10.16mm_Horizontal" V 780 5450 50  0001 C CNN
F 3 "~" H 850 5450 50  0001 C CNN
	1    850  5450
	0    1    1    0   
$EndComp
Wire Wire Line
	700  5200 600  5200
Wire Wire Line
	600  5200 600  5450
Wire Wire Line
	600  5450 700  5450
Wire Wire Line
	600  6600 600  6850
Wire Wire Line
	600  6850 650  6850
Wire Wire Line
	950  6850 1000 6850
Wire Wire Line
	1000 5450 1050 5450
Wire Wire Line
	1350 5650 1350 5700
Wire Wire Line
	1300 7050 1300 7100
Text Notes 750  6300 0    50   ~ 0
VL53L0X - 3\n
NoConn ~ 1950 6750
Wire Wire Line
	1950 6750 2100 6750
$EndSCHEMATC
